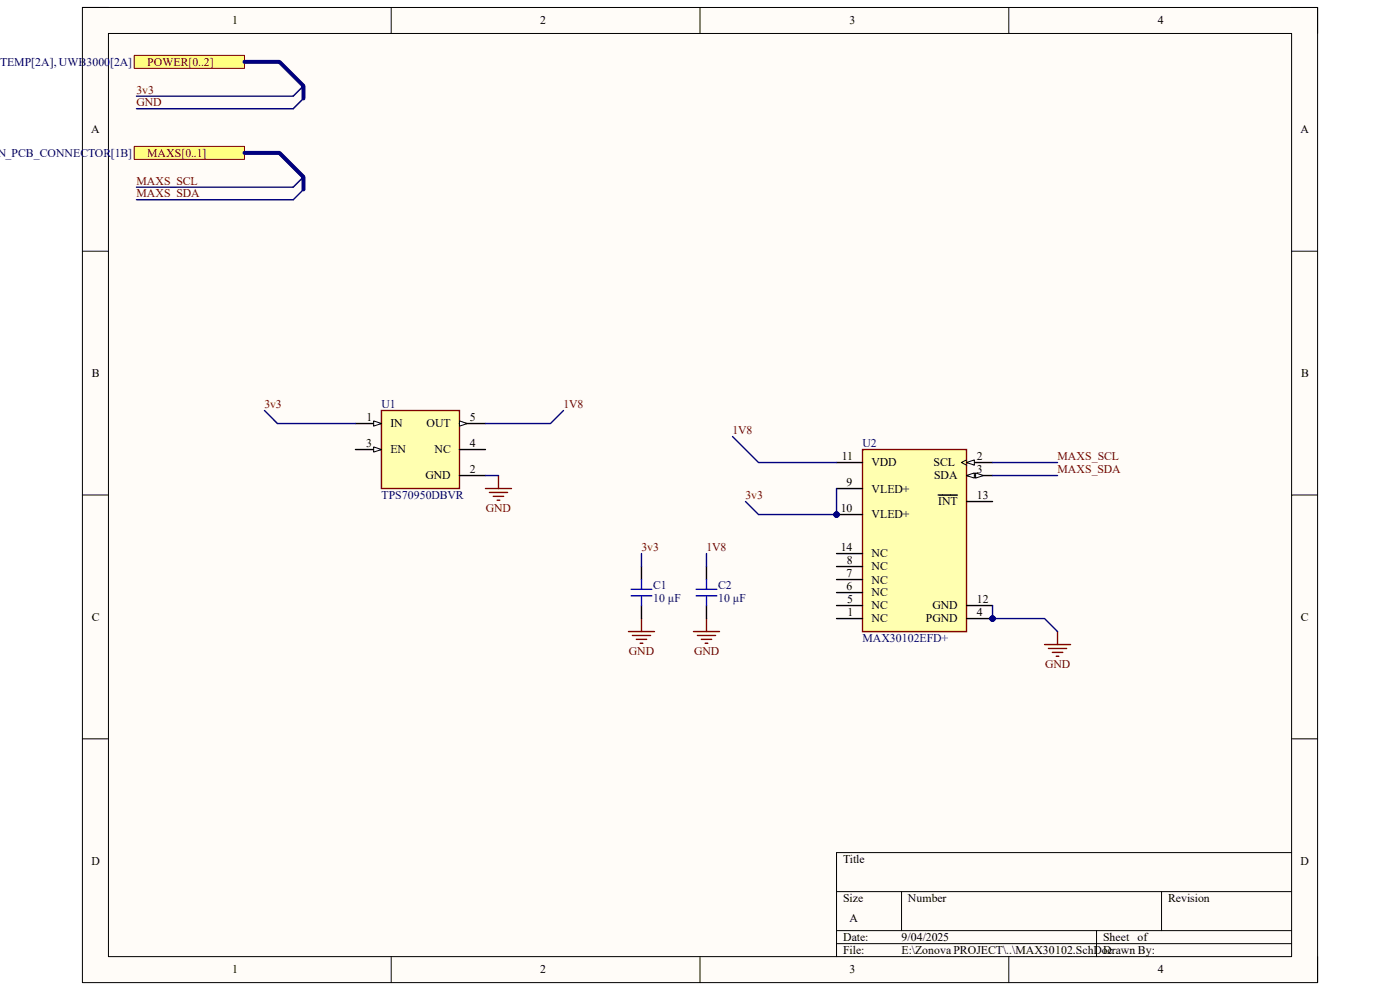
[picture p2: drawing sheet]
<svg xmlns="http://www.w3.org/2000/svg" width="297mm" height="210mm" viewBox="0 0 297 210" stroke-linecap="round" stroke-linejoin="round" font-family="sans-serif">
<path d="M17.5 1.6h262v206.8h-262z" fill-rule="evenodd" fill="#fffcf8"/>
<path d="M17.5 1.6h262v206.8h-262z" fill="none" stroke="#000" stroke-width=".21"/>
<path d="M23 7.1h251v195.8h-251z" fill-rule="evenodd" fill="#fffcf8"/>
<g fill="none" stroke="#000" stroke-width=".21">
<path d="M17.5 1.6h5.5M23 7.1h251v195.8h-251zM83 1.6v5.5M148.5 1.6v5.5M214 1.6v5.5M274 1.6h5.5v5.5M17.5 53.3h5.5M274 53.3h5.5M17.5 105h5.5M274 105h5.5M17.5 156.7h5.5M274 156.7h5.5"/>
<path d="M177.5 189.1h96.5M177.5 197.4h96.5M191.3 189.1v8.3M232.6 197.4v5.5M246.4 189.1v8.3M274 180.9h-96.5v22M83 202.9v5.5M148.5 202.9v5.5M177.5 200.2h96.5M214 202.9v5.5M279.5 202.9v5.5"/>
</g>
<circle cx="177.5" cy="109.2" r=".55" fill="#000080"/>
<circle cx="177.5" cy="109.2" r=".55" fill="none" stroke="#000080" stroke-width=".21"/>
<circle cx="210.6" cy="131.2" r=".55" fill="#000080"/>
<circle cx="210.6" cy="131.2" r=".55" fill="none" stroke="#000080" stroke-width=".21"/>
<path d="M183 95.4h22.1v38.6h-22.1z" fill-rule="evenodd" fill="#ffffb0"/>
<path d="M183 95.4h22.1v38.6h-22.1z" fill="none" stroke="#800000" stroke-width=".3"/>
<path d="M177.5 98.1h5.5M177.5 103.6h5.5M177.5 109.2h5.5" fill="none" stroke="#000" stroke-width=".3"/>
<circle cx="177.5" cy="109.2" r=".55" fill="#000080"/>
<circle cx="177.5" cy="109.2" r=".55" fill="none" stroke="#000080" stroke-width=".21"/>
<path d="M205.1 98.1h5.5M199 105h4.1M205.1 106.4h5.5" fill="none" stroke="#000" stroke-width=".3"/>
<path d="M205.1 98.1l1.6-.5v1.1z" fill="#f8fcff"/>
<path d="M205.1 98.1l1.6-.5v1.1zM205.1 97.6l-1.1 .5 1.1 .6" fill="none" stroke="#000" stroke-width=".21"/>
<path d="M205.1 100.9h5.5" fill="none" stroke="#000" stroke-width=".3"/>
<path d="M205.1 100.9l1.6-.6v1.1z" fill="#f8fcff"/>
<path d="M205.1 100.9l1.6-.6v1.1z" fill="none" stroke="#000" stroke-width=".21"/>
<path d="M207 100.3l1.6 .6-1.6 .5z" fill="#f8fcff"/>
<path d="M207 100.3l1.6 .6-1.6 .5z" fill="none" stroke="#000" stroke-width=".21"/>
<path d="M177.5 117.4h5.5M177.5 131.2h5.5M177.5 128.5h5.5M177.5 125.7h5.5M177.5 122.9h5.5M177.5 120.2h5.5M205.1 131.2h5.5M205.1 128.5h5.5" fill="none" stroke="#000" stroke-width=".3"/>
<circle cx="210.6" cy="131.2" r=".55" fill="#000080"/>
<circle cx="210.6" cy="131.2" r=".55" fill="none" stroke="#000080" stroke-width=".21"/>
<path d="M133.3 134h5.5M134.2 134.8h3.8M135 135.6h2.2M135.8 136.5h.6M136.1 131.2v2.8M221.6 136.7h5.5M222.4 137.6h3.9M223.3 138.4h2.2M224.1 139.2h.5M224.4 134v2.7" fill="none" stroke="#800000" stroke-width=".3"/>
<path d="M136.1 120.2v2.7M136.1 128.5v2.7" fill="none" stroke="#000" stroke-width=".3"/>
<path d="M133.9 125h4.4M133.9 126.4h4.4M136.1 122.9v2.1M136.1 126.4v2.1" fill="none" stroke="#00f" stroke-width=".3"/>
<path d="M28.5 11.7h23.4v2.8h-23.4z" fill-rule="evenodd" fill="#ffff80"/>
<path d="M28.5 11.7h23.4v2.8h-23.4z" fill="none" stroke="#800000" stroke-width=".21"/>
<path d="M64.4 18.2l-2.2 2.2M64.4 20.9l-2.2 2.2" fill="none" stroke="#000080" stroke-width=".3"/>
<path d="M28.5 31.1h23.4v2.7h-23.4z" fill-rule="evenodd" fill="#ffff80"/>
<path d="M28.5 31.1h23.4v2.7h-23.4z" fill="none" stroke="#800000" stroke-width=".21"/>
<path d="M64.4 37.5l-2.2 2.2M64.4 40.2l-2.2 2.2M210.6 98.1h13.8M177.5 103.6v5.6M210.6 100.9h13.8" fill="none" stroke="#000080" stroke-width=".3"/>
<circle cx="177.5" cy="109.2" r=".55" fill="#000080"/>
<circle cx="177.5" cy="109.2" r=".55" fill="none" stroke="#000080" stroke-width=".21"/>
<path d="M210.6 128.5v2.7" fill="none" stroke="#000080" stroke-width=".3"/>
<circle cx="210.6" cy="131.2" r=".55" fill="#000080"/>
<circle cx="210.6" cy="131.2" r=".55" fill="none" stroke="#000080" stroke-width=".21"/>
<path d="M210.6 131.2h11l2.8 2.8" fill="none" stroke="#000080" stroke-width=".3"/>
<circle cx="210.6" cy="131.2" r=".55" fill="#000080"/>
<circle cx="210.6" cy="131.2" r=".55" fill="none" stroke="#000080" stroke-width=".21"/>
<path d="M158.2 106.4l2.7 2.8h16.6" fill="none" stroke="#000080" stroke-width=".3"/>
<circle cx="177.5" cy="109.2" r=".55" fill="#000080"/>
<circle cx="177.5" cy="109.2" r=".55" fill="none" stroke="#000080" stroke-width=".21"/>
<path d="M29 20.4h33.2M62.2 23.1h-33.2M62.2 39.7h-33.2M29 42.4h33.2M155.4 92.6l5.5 5.5h16.6M136.1 117.4v2.8" fill="none" stroke="#000080" stroke-width=".3"/>
<path d="M51.9 13.1h7.4l5.1 5.1v2.7M51.9 32.4h7.4l5.1 5.1v2.7" fill="none" stroke="#000080" stroke-width=".85"/>
<path d="M80.9 87.1h16.6v16.5h-16.6z" fill-rule="evenodd" fill="#ffffb0"/>
<path d="M80.9 87.1h16.6v16.5h-16.6z" fill="none" stroke="#800000" stroke-width=".3"/>
<path d="M75.4 89.8h5.5" fill="none" stroke="#000" stroke-width=".3"/>
<path d="M79.3 89.3l1.6 .5-1.6 .6z" fill="#f8fcff"/>
<path d="M79.3 89.3l1.6 .5-1.6 .6z" fill="none" stroke="#000" stroke-width=".21"/>
<path d="M75.4 95.4h5.5" fill="none" stroke="#000" stroke-width=".3"/>
<path d="M79.3 94.8l1.6 .6-1.6 .5z" fill="#f8fcff"/>
<path d="M79.3 94.8l1.6 .6-1.6 .5z" fill="none" stroke="#000" stroke-width=".21"/>
<path d="M97.5 89.8h5.5" fill="none" stroke="#000" stroke-width=".3"/>
<path d="M97.5 89.3l1.6 .5-1.6 .6z" fill="#f8fcff"/>
<path d="M97.5 89.3l1.6 .5-1.6 .6z" fill="none" stroke="#000" stroke-width=".21"/>
<path d="M97.5 95.4h5.5M97.5 100.9h5.5M149.9 120.2v2.7M149.9 128.5v2.7" fill="none" stroke="#000" stroke-width=".3"/>
<path d="M56.1 87.1l2.8 2.7h16.5M119.5 87.1l-2.7 2.7h-13.8M103 100.9h2.7M149.9 117.4v2.8" fill="none" stroke="#000080" stroke-width=".3"/>
<path d="M103 103.6h5.5M103.8 104.5h3.9M104.6 105.3h2.3M105.5 106.1h.5M105.7 100.9v2.7M147.1 134h5.5M148 134.8h3.8M148.8 135.6h2.2M149.6 136.5h.6M149.9 131.2v2.8" fill="none" stroke="#800000" stroke-width=".3"/>
<path d="M147.7 125h4.4M147.7 126.4h4.4M149.9 122.9v2.1M149.9 126.4v2.1" fill="none" stroke="#00f" stroke-width=".3"/>
<g font-size="2.5">
<text x="49.3" y="5.2">1</text>
<text x="114.6" y="5.2">2</text>
<text x="180.2" y="5.2">3</text>
<text x="245.6" y="5.2">4</text>
<text x="19.3" y="28.3">A</text>
<text x="275.9" y="28.3">A</text>
<text x="19.5" y="80">B</text>
<text x="276" y="80">B</text>
<text x="77.8" y="89.3">1</text>
<text x="99.7" y="89.3">5</text>
<text x="77.7" y="94.8">3</text>
<text x="82.8" y="90.7">IN</text>
<text x="90.5" y="90.7">OUT</text>
<text x="99.7" y="94.8">4</text>
<text x="82.8" y="96.2">EN</text>
<text x="90.3" y="101.7">GND</text>
<text x="92.2" y="96.2">NC</text>
<text x="99.7" y="100.3">2</text>
<text x="178.6" y="97.6">11</text>
<text x="184.9" y="98.9">VDD</text>
<text x="198" y="98.9">SCL</text>
<text x="198.2" y="101.7">SDA</text>
<text x="207.3" y="97.6">2</text>
<text x="207.3" y="100.3">3</text>
<text x="179.6" y="103.1">9</text>
<text x="184.9" y="104.5">VLED+</text>
<text x="199" y="107.2">INT</text>
<text x="207.3" y="105.8">13</text>
<text x="178.4" y="108.6">10</text>
<text x="184.9" y="110">VLED+</text>
<text x="178.4" y="116.9">14</text>
<text x="179.7" y="119.6">8</text>
<text x="184.9" y="118.2">NC</text>
<text x="179.6" y="125.1">6</text>
<text x="179.6" y="122.4">7</text>
<text x="184.9" y="123.8">NC</text>
<text x="184.9" y="121">NC</text>
<text x="19.5" y="131.7">C</text>
<text x="179.7" y="127.9">5</text>
<text x="179.8" y="130.7">1</text>
<text x="184.9" y="129.3">NC</text>
<text x="184.9" y="126.5">NC</text>
<text x="197.8" y="129.3">GND</text>
<text x="207.3" y="127.9">12</text>
<text x="207.3" y="130.7">4</text>
<text x="276" y="131.7">C</text>
<text x="184.9" y="132">NC</text>
<text x="196.4" y="132">PGND</text>
<text x="19.4" y="183.4">D</text>
<text x="178.9" y="183">Title</text>
<text x="275.9" y="183.4">D</text>
<text x="178.9" y="191.3">Size</text>
<text x="192.6" y="191.3">Number</text>
<text x="247.8" y="191.3">Revision</text>
<text x="180.2" y="195.5">A</text>
<text x="178.9" y="199.6">Date:</text>
<text x="178.9" y="202.4">File:</text>
<text x="191.3" y="199.6">9/04/2025</text>
<text x="191.3" y="202.4">E:\Zonova PROJECT\..\MAX30102.SchDoc</text>
<text x="234" y="202.4">Drawn By:</text>
<text x="234" y="199.6">Sheet</text>
<text x="241.4" y="199.6">of</text>
<text x="49.3" y="206.5">1</text>
<text x="114.6" y="206.5">2</text>
<text x="180.2" y="206.5">3</text>
<text x="245.6" y="206.5">4</text>
</g>
<g font-size="2.5" fill="#000080">
<text x="0" y="14">TEMP[2A], UWB3000[2A]</text>
<text x="-.6" y="33.3">N_PCB_CONNECTOR[1B]</text>
<text x="80.9" y="86.5">U1</text>
<text x="183" y="94.8">U2</text>
<text x="80.9" y="105.8">TPS70950DBVR</text>
<text x="138.6" y="124.9">C1</text>
<text x="152.4" y="124.9">C2</text>
<text x="138.6" y="127.6">10 µF</text>
<text x="152.4" y="127.6">10 µF</text>
<text x="183" y="136.2">MAX30102EFD+</text>
</g>
<g font-size="2.5" fill="#800000">
<text x="31.2" y="14">POWER[0..2]</text>
<text x="29" y="19.9">3v3</text>
<text x="29" y="22.5">GND</text>
<text x="31.2" y="33.3">MAXS[0..1]</text>
<text x="29" y="39.2">MAXS_SCL</text>
<text x="29" y="41.8">MAXS_SDA</text>
<text x="56.1" y="86.5">3v3</text>
<text x="119.5" y="86.5">1V8</text>
<text x="155.4" y="92">1V8</text>
<text x="224.4" y="97.6">MAXS_SCL</text>
<text x="224.4" y="100.3">MAXS_SDA</text>
<text x="158.2" y="105.8">3v3</text>
<text x="103.1" y="108.6">GND</text>
<text x="136.1" y="116.9">3v3</text>
<text x="149.9" y="116.9">1V8</text>
<text x="133.4" y="138.9">GND</text>
<text x="147.2" y="138.9">GND</text>
<text x="221.7" y="141.7">GND</text>
</g>
</svg>
